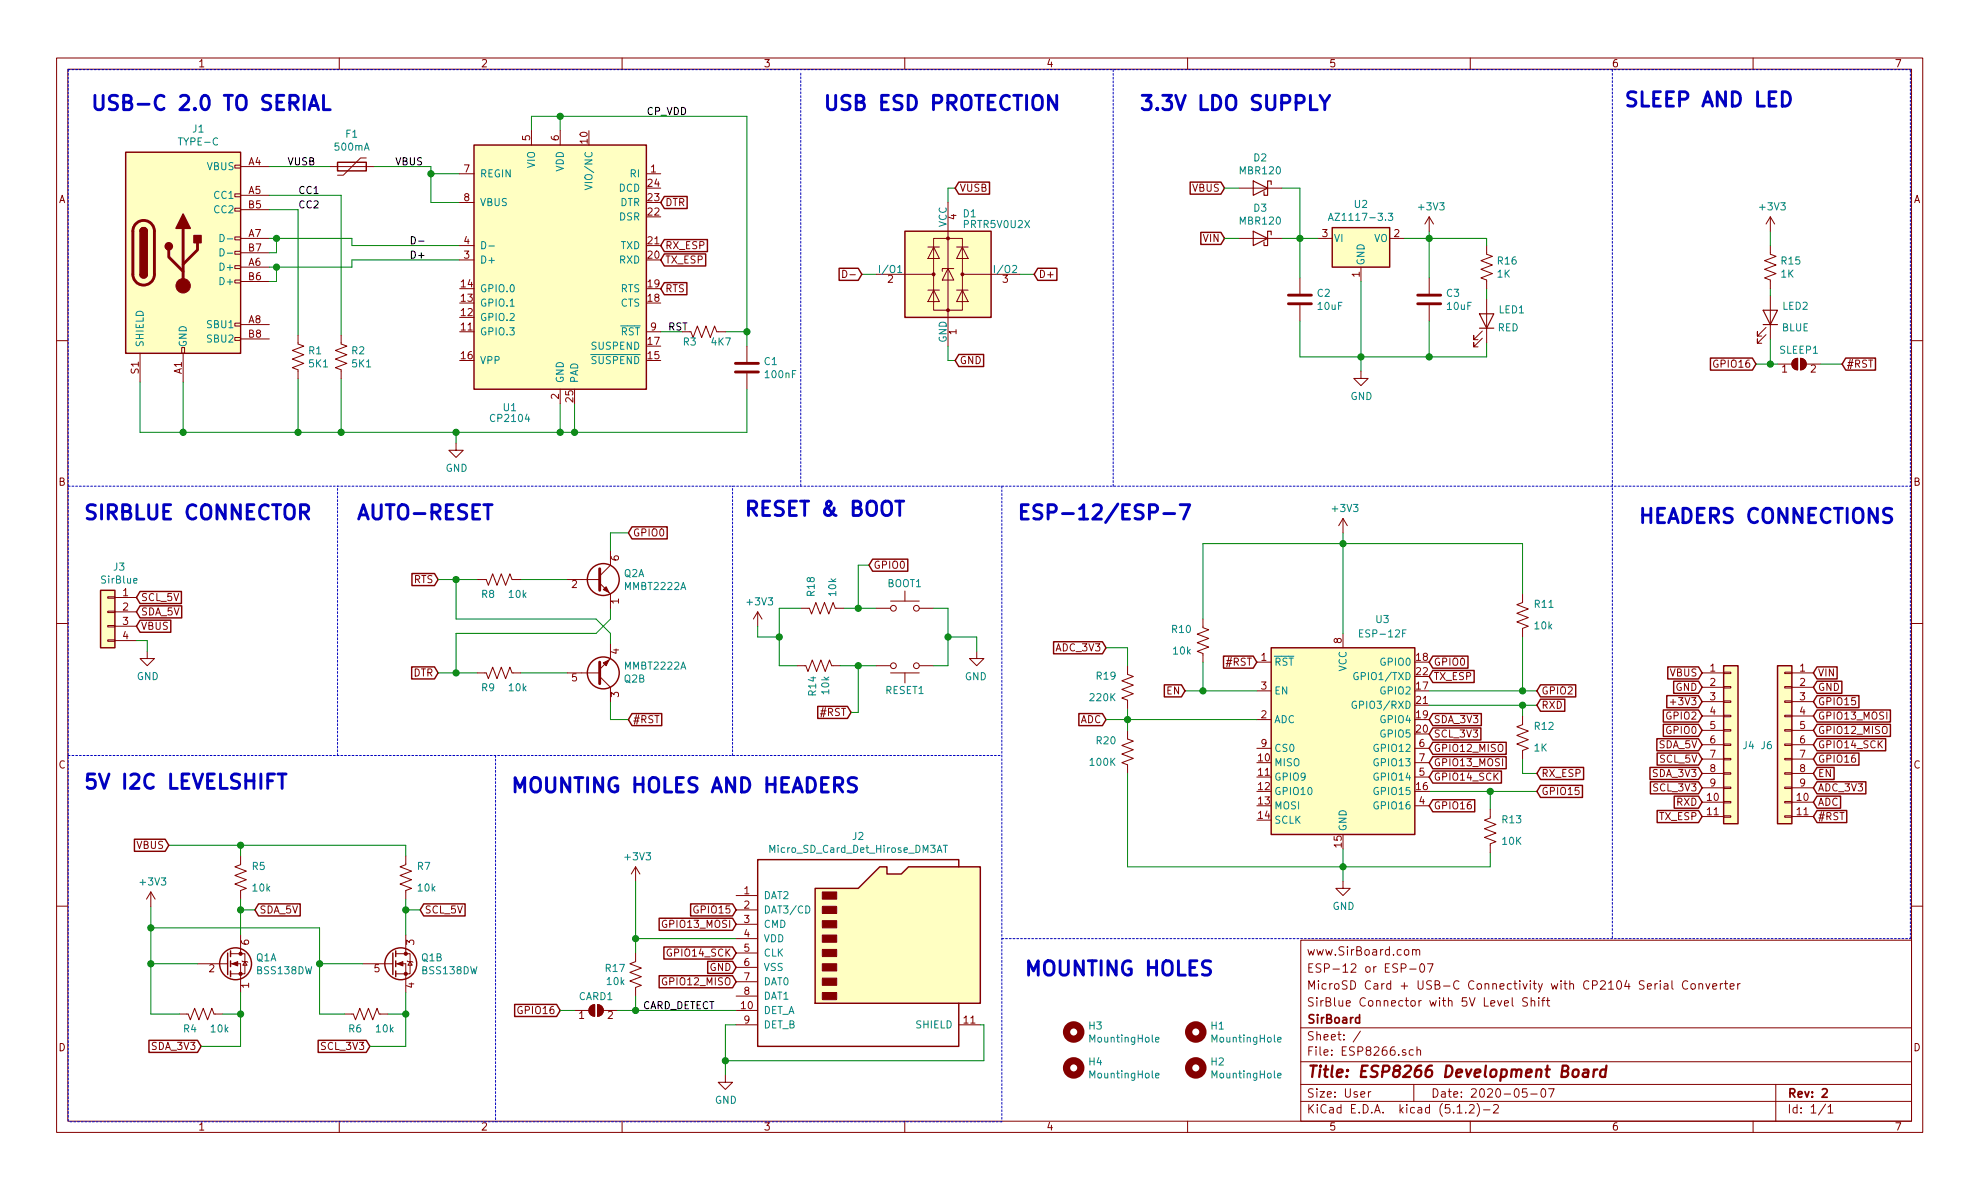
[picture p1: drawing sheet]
EESchema Schematic File Version 4
LIBS:ESP8266-cache
EELAYER 29 0
EELAYER END
$Descr User 13780 8268
encoding utf-8
Sheet 1 1
Title "ESP8266 Development Board"
Date "2020-05-07"
Rev "2"
Comp "SirBoard"
Comment1 "SirBlue Connector with 5V Level Shift"
Comment2 "MicroSD Card + USB-C Connectivity with CP2104 Serial Converter"
Comment3 "ESP-12 or ESP-07"
Comment4 "www.SirBoard.com"
$EndDescr
$Comp
L Connector:USB_C_Receptacle_USB2.0 J1
U 1 1
P 1275 1750
F 0 "J1" H 1381 2615 50  0000 C CNN
F 1 "TYPE-C" H 1381 2525 50  0000 C CNN
F 2 "SirBoardLibrary:USB_C" H 1425 1750 50  0001 C CNN
F 3 "https://www.usb.org/sites/default/files/documents/usb_type-c.zip" H 1425 1750 50  0001 C CNN
F 4 "C165948" H 1275 1750 50  0001 C CNN "Part"
	1    1275 1750
	1    0    0    -1  
$EndComp
Text Notes 7925 775  0    100  ~ 20
3.3V LDO SUPPLY
Wire Wire Line
	9475 2575 9475 2475
$Comp
L power:GND #PWR0103
U 1 1
P 9475 2575
F 0 "#PWR0103" H 9475 2325 50  0001 C CNN
F 1 "GND" H 9479 2403 50  0000 C CNN
F 2 "" H 9475 2575 50  0001 C CNN
F 3 "" H 9475 2575 50  0001 C CNN
	1    9475 2575
	1    0    0    -1  
$EndComp
Wire Wire Line
	9950 1600 9950 1650
$Comp
L power:+3V3 #PWR0101
U 1 1
P 9950 1600
F 0 "#PWR0101" H 9950 1450 50  0001 C CNN
F 1 "+3V3" H 9964 1773 50  0000 C CNN
F 2 "" H 9950 1600 50  0001 C CNN
F 3 "" H 9950 1600 50  0001 C CNN
	1    9950 1600
	1    0    0    -1  
$EndComp
Wire Wire Line
	9050 1300 9050 1650
Connection ~ 9050 1650
Wire Wire Line
	9950 1650 9775 1650
$Comp
L Regulator_Linear:AZ1117-3.3 U2
U 1 1
P 9475 1650
F 0 "U2" H 9475 1890 50  0000 C CNN
F 1 "AZ1117-3.3" H 9475 1800 50  0000 C CNN
F 2 "Package_TO_SOT_SMD:SOT-223-3_TabPin2" H 9475 1900 50  0001 C CIN
F 3 "https://www.diodes.com/assets/Datasheets/AZ1117.pdf" H 9475 1650 50  0001 C CNN
F 4 "C108494" H 9475 1650 50  0001 C CNN "Part"
	1    9475 1650
	1    0    0    -1  
$EndComp
Wire Wire Line
	9950 2475 9475 2475
Wire Wire Line
	9475 2475 9475 1950
Wire Wire Line
	9050 2475 9475 2475
Text GLabel 8525 1300 0    50   Input ~ 0
VBUS
Text Notes 5725 775  0    100  ~ 20
USB ESD PROTECTION
Text Notes 625  775  0    100  ~ 20
USB-C 2.0 TO SERIAL
Wire Wire Line
	3175 3075 3175 3000
$Comp
L power:GND #PWR0104
U 1 1
P 3175 3075
F 0 "#PWR0104" H 3175 2825 50  0001 C CNN
F 1 "GND" H 3179 2903 50  0000 C CNN
F 2 "" H 3175 3075 50  0001 C CNN
F 3 "" H 3175 3075 50  0001 C CNN
	1    3175 3075
	1    0    0    -1  
$EndComp
Text Label 4650 2300 0    50   ~ 0
RST
Text Label 4500 800  0    50   ~ 0
CP_VDD
Text Label 2075 1450 0    50   ~ 0
CC2
Text Label 2075 1350 0    50   ~ 0
CC1
Text Label 2850 1800 0    50   ~ 0
D+
Text Label 2850 1700 0    50   ~ 0
D-
Wire Wire Line
	4750 2300 4600 2300
Wire Wire Line
	5200 2300 5200 800 
Wire Wire Line
	5050 2300 5200 2300
$Comp
L Device:R_US R3
U 1 1
P 4900 2300
F 0 "R3" V 4968 2346 50  0000 L CNN
F 1 "4K7" V 4968 2255 50  0000 R CNN
F 2 "Resistor_SMD:R_0603_1608Metric" V 4940 2290 50  0001 C CNN
F 3 "~" H 4900 2300 50  0001 C CNN
F 4 "C99782" V 4900 2300 50  0001 C CNN "Part"
	1    4900 2300
	0    -1   1    0   
$EndComp
Connection ~ 2075 3000
Wire Wire Line
	2075 2625 2075 3000
Wire Wire Line
	3175 3000 2375 3000
Wire Wire Line
	2375 3000 2075 3000
Connection ~ 2375 3000
Wire Wire Line
	2375 2625 2375 3000
Wire Wire Line
	2375 1350 2375 2325
Wire Wire Line
	1875 1350 2375 1350
Wire Wire Line
	2075 1450 1875 1450
Wire Wire Line
	2075 2325 2075 1450
$Comp
L Device:R_US R2
U 1 1
P 2375 2475
F 0 "R2" H 2443 2521 50  0000 L CNN
F 1 "5K1" H 2443 2430 50  0000 L CNN
F 2 "Resistor_SMD:R_0603_1608Metric" V 2415 2465 50  0001 C CNN
F 3 "~" H 2375 2475 50  0001 C CNN
F 4 "C332117" H 2375 2475 50  0001 C CNN "Part"
	1    2375 2475
	1    0    0    -1  
$EndComp
$Comp
L Device:R_US R1
U 1 1
P 2075 2475
F 0 "R1" H 2143 2521 50  0000 L CNN
F 1 "5K1" H 2143 2430 50  0000 L CNN
F 2 "Resistor_SMD:R_0603_1608Metric" V 2115 2465 50  0001 C CNN
F 3 "~" H 2075 2475 50  0001 C CNN
F 4 "C332117" H 2075 2475 50  0001 C CNN "Part"
	1    2075 2475
	1    0    0    -1  
$EndComp
Wire Wire Line
	2075 3000 1275 3000
Wire Wire Line
	1275 3000 975  3000
Connection ~ 1275 3000
Wire Wire Line
	1275 2650 1275 3000
Wire Wire Line
	975  3000 975  2650
Connection ~ 3175 3000
Wire Wire Line
	3900 3000 3175 3000
Wire Wire Line
	4000 2800 4000 3000
Wire Wire Line
	3900 2800 3900 3000
Wire Wire Line
	1925 1850 2450 1850
Wire Wire Line
	1925 1950 1875 1950
Wire Wire Line
	1925 1850 1925 1950
Wire Wire Line
	1925 1650 2450 1650
Wire Wire Line
	1925 1750 1875 1750
Wire Wire Line
	1925 1650 1925 1750
Wire Wire Line
	2450 1700 3200 1700
Wire Wire Line
	2450 1650 2450 1700
Connection ~ 1925 1650
Wire Wire Line
	1875 1650 1925 1650
Wire Wire Line
	2450 1800 3200 1800
Wire Wire Line
	2450 1850 2450 1800
Connection ~ 1925 1850
Wire Wire Line
	1875 1850 1925 1850
Wire Wire Line
	3900 900  3900 800 
Wire Wire Line
	3700 800  3700 900 
Wire Wire Line
	3000 1200 3000 1400
Connection ~ 3900 3000
Wire Wire Line
	4000 3000 3900 3000
Wire Wire Line
	5200 2700 5200 3000
Connection ~ 4000 3000
Wire Wire Line
	5200 3000 4000 3000
Connection ~ 3900 800 
Wire Wire Line
	3700 800  3900 800 
Connection ~ 5200 2300
Wire Wire Line
	5200 2400 5200 2300
$Comp
L Device:C C1
U 1 1
P 5200 2550
F 0 "C1" H 5315 2596 50  0000 L CNN
F 1 "100nF" H 5315 2505 50  0000 L CNN
F 2 "Capacitor_SMD:C_0603_1608Metric" H 5238 2400 50  0001 C CNN
F 3 "~" H 5200 2550 50  0001 C CNN
	1    5200 2550
	1    0    0    -1  
$EndComp
Text GLabel 4600 1700 2    50   Input ~ 0
RX_ESP
Text GLabel 4600 1800 2    50   Input ~ 0
TX_ESP
Text GLabel 4600 2000 2    50   Input ~ 0
RTS
Text GLabel 4600 1400 2    50   Input ~ 0
DTR
Text Label 2750 1150 0    50   ~ 0
VBUS
Wire Wire Line
	3000 1200 3200 1200
Wire Wire Line
	3000 1400 3200 1400
Connection ~ 3000 1200
Wire Wire Line
	3000 1150 3000 1200
Wire Wire Line
	2600 1150 3000 1150
Wire Wire Line
	2300 1150 1875 1150
$Comp
L Device:Polyfuse F1
U 1 1
P 2450 1150
F 0 "F1" V 2673 1150 50  0000 C CNN
F 1 "500mA" V 2583 1150 50  0000 C CNN
F 2 "Fuse:Fuse_0805_2012Metric" H 2500 950 50  0001 L CNN
F 3 "~" H 2450 1150 50  0001 C CNN
F 4 "C89657" V 2450 1150 50  0001 C CNN "Part"
	1    2450 1150
	0    -1   -1   0   
$EndComp
$Comp
L Interface_USB:CP2104 U1
U 1 1
P 3900 1800
F 0 "U1" H 3550 775 50  0000 C CNN
F 1 "CP2104" H 3550 700 50  0000 C CNN
F 2 "Package_DFN_QFN:QFN-24-1EP_4x4mm_P0.5mm_EP2.6x2.6mm" H 4050 850 50  0001 L CNN
F 3 "https://www.silabs.com/documents/public/data-sheets/cp2104.pdf" H 3350 3050 50  0001 C CNN
F 4 "C47742" H 3900 1800 50  0001 C CNN "Part"
	1    3900 1800
	1    0    0    -1  
$EndComp
Wire Wire Line
	6600 1300 6600 1400
Wire Wire Line
	6650 1300 6600 1300
Text GLabel 6650 1300 2    50   Input ~ 0
VUSB
Wire Wire Line
	6600 2500 6600 2400
Wire Wire Line
	6650 2500 6600 2500
Text GLabel 6650 2500 2    50   Input ~ 0
GND
Wire Wire Line
	6000 1900 6100 1900
Wire Wire Line
	7200 1900 7100 1900
Text GLabel 6000 1900 0    50   Input ~ 0
D-
Text GLabel 7200 1900 2    50   Input ~ 0
D+
$Comp
L Power_Protection:PRTR5V0U2X D1
U 1 1
P 6600 1900
F 0 "D1" H 6700 2325 50  0000 L CNN
F 1 "PRTR5V0U2X" H 6700 2250 50  0000 L CNN
F 2 "SirBoardLibrary:SOT-143" H 6660 1900 50  0001 C CNN
F 3 "https://assets.nexperia.com/documents/data-sheet/PRTR5V0U2X.pdf" H 6660 1900 50  0001 C CNN
F 4 "C12333" H 6600 1900 50  0001 C CNN "Part"
	1    6600 1900
	1    0    0    -1  
$EndComp
Wire Notes Line
	5575 500  5575 3375
Wire Notes Line
	7750 3375 7750 475 
$Comp
L Connector_Generic:Conn_01x04 J3
U 1 1
P 750 4250
F 0 "J3" H 669 4565 50  0000 C CNN
F 1 "SirBlue" H 669 4475 50  0000 C CNN
F 2 "SirBoardLibrary:SirBlue_Connector" H 750 4250 50  0001 C CNN
F 3 "~" H 750 4250 50  0001 C CNN
F 4 "C160404" H 750 4250 50  0001 C CNN "Part"
	1    750  4250
	-1   0    0    -1  
$EndComp
Text GLabel 950  4150 2    50   Input ~ 0
SCL_5V
Text GLabel 950  4250 2    50   Input ~ 0
SDA_5V
Text GLabel 950  4350 2    50   Input ~ 0
VBUS
$Comp
L power:GND #PWR0108
U 1 1
P 1025 4525
F 0 "#PWR0108" H 1025 4275 50  0001 C CNN
F 1 "GND" H 1029 4353 50  0000 C CNN
F 2 "" H 1025 4525 50  0001 C CNN
F 3 "" H 1025 4525 50  0001 C CNN
	1    1025 4525
	1    0    0    -1  
$EndComp
Wire Wire Line
	1025 4525 1025 4450
Wire Wire Line
	1025 4450 950  4450
$Comp
L Device:Q_DUAL_NMOS_S1G1D2S2G2D1 Q1
U 1 1
P 1575 6700
F 0 "Q1" H 1780 6745 50  0000 L CNN
F 1 "BSS138DW" H 1780 6655 50  0000 L CNN
F 2 "Package_TO_SOT_SMD:SOT-363_SC-70-6" H 1775 6700 50  0001 C CNN
F 3 "~" H 1775 6700 50  0001 C CNN
F 4 "C193381" H 1575 6700 50  0001 C CNN "Part"
	1    1575 6700
	1    0    0    -1  
$EndComp
$Comp
L Device:Q_DUAL_NMOS_S1G1D2S2G2D1 Q1
U 2 1
P 2725 6700
F 0 "Q1" H 2930 6745 50  0000 L CNN
F 1 "BSS138DW" H 2930 6655 50  0000 L CNN
F 2 "Package_TO_SOT_SMD:SOT-363_SC-70-6" H 2925 6700 50  0001 C CNN
F 3 "~" H 2925 6700 50  0001 C CNN
F 4 "C193381" H 2725 6700 50  0001 C CNN "Part"
	2    2725 6700
	1    0    0    -1  
$EndComp
$Comp
L Device:R_US R4
U 1 1
P 1400 7050
F 0 "R4" V 1500 7075 50  0000 L CNN
F 1 "10k" V 1500 6850 50  0000 L CNN
F 2 "Resistor_SMD:R_0603_1608Metric" V 1440 7040 50  0001 C CNN
F 3 "~" H 1400 7050 50  0001 C CNN
F 4 "C99198" V 1400 7050 50  0001 C CNN "Part"
	1    1400 7050
	0    -1   1    0   
$EndComp
$Comp
L Device:R_US R5
U 1 1
P 1675 6100
F 0 "R5" H 1750 6025 50  0000 L CNN
F 1 "10k" H 1750 6175 50  0000 L CNN
F 2 "Resistor_SMD:R_0603_1608Metric" V 1715 6090 50  0001 C CNN
F 3 "~" H 1675 6100 50  0001 C CNN
F 4 "C99198" H 1675 6100 50  0001 C CNN "Part"
	1    1675 6100
	1    0    0    1   
$EndComp
$Comp
L Device:R_US R6
U 1 1
P 2550 7050
F 0 "R6" V 2650 7075 50  0000 L CNN
F 1 "10k" V 2650 6850 50  0000 L CNN
F 2 "Resistor_SMD:R_0603_1608Metric" V 2590 7040 50  0001 C CNN
F 3 "~" H 2550 7050 50  0001 C CNN
F 4 "C99198" V 2550 7050 50  0001 C CNN "Part"
	1    2550 7050
	0    -1   1    0   
$EndComp
$Comp
L Device:R_US R7
U 1 1
P 2825 6100
F 0 "R7" H 2900 6025 50  0000 L CNN
F 1 "10k" H 2900 6175 50  0000 L CNN
F 2 "Resistor_SMD:R_0603_1608Metric" V 2865 6090 50  0001 C CNN
F 3 "~" H 2825 6100 50  0001 C CNN
F 4 "C99198" H 2825 6100 50  0001 C CNN "Part"
	1    2825 6100
	1    0    0    1   
$EndComp
Wire Wire Line
	1250 7050 1050 7050
Wire Wire Line
	1050 7050 1050 6700
Wire Wire Line
	1050 6700 1375 6700
Wire Wire Line
	1675 6900 1675 7050
Wire Wire Line
	1550 7050 1675 7050
Wire Wire Line
	2400 7050 2225 7050
Wire Wire Line
	2225 7050 2225 6700
Wire Wire Line
	2225 6700 2525 6700
Wire Wire Line
	2700 7050 2825 7050
Wire Wire Line
	2825 7050 2825 6900
Connection ~ 2825 7050
Wire Wire Line
	2825 7275 2825 7050
Connection ~ 2225 6700
Wire Wire Line
	2225 6700 2225 6450
Wire Wire Line
	2225 6450 1050 6450
Connection ~ 1050 6700
Wire Wire Line
	1050 6450 1050 6700
Connection ~ 1050 6450
Wire Wire Line
	1050 6300 1050 6450
Wire Wire Line
	1675 6500 1675 6325
Wire Wire Line
	2825 6500 2825 6325
Text GLabel 2925 6325 2    50   Input ~ 0
SCL_5V
Text GLabel 1775 6325 2    50   Input ~ 0
SDA_5V
$Comp
L power:+3V3 #PWR0109
U 1 1
P 1050 6300
F 0 "#PWR0109" H 1050 6150 50  0001 C CNN
F 1 "+3V3" H 1064 6473 50  0000 C CNN
F 2 "" H 1050 6300 50  0001 C CNN
F 3 "" H 1050 6300 50  0001 C CNN
	1    1050 6300
	1    0    0    -1  
$EndComp
Wire Wire Line
	1775 6325 1675 6325
Connection ~ 1675 6325
Wire Wire Line
	1675 6325 1675 6250
Wire Wire Line
	2925 6325 2825 6325
Connection ~ 2825 6325
Wire Wire Line
	2825 6325 2825 6250
Wire Wire Line
	1175 5875 1675 5875
Wire Wire Line
	2825 5875 2825 5950
Wire Wire Line
	1675 5950 1675 5875
Connection ~ 1675 5875
Wire Wire Line
	1675 5875 2825 5875
Text GLabel 2575 7275 0    50   Input ~ 0
SCL_3V3
Text GLabel 1400 7275 0    50   Input ~ 0
SDA_3V3
Wire Wire Line
	1400 7275 1675 7275
Connection ~ 1675 7050
Wire Wire Line
	1675 7275 1675 7050
Wire Wire Line
	2575 7275 2825 7275
Wire Notes Line
	3450 5250 3450 7800
Text Notes 2475 3625 0    100  ~ 20
AUTO-RESET
Text Notes 575  3625 0    100  ~ 20
SIRBLUE CONNECTOR
Wire Notes Line
	475  475  475  7800
Wire Notes Line
	2350 5250 2350 3375
Text Notes 575  5500 0    100  ~ 20
5V I2C LEVELSHIFT
Text GLabel 3050 4675 0    50   Input ~ 0
DTR
Text GLabel 3050 4025 0    50   Input ~ 0
RTS
Wire Wire Line
	3050 4025 3175 4025
Wire Wire Line
	3175 4025 3325 4025
Connection ~ 3175 4025
Wire Wire Line
	3175 4300 3175 4025
Wire Wire Line
	3175 4675 3050 4675
Wire Wire Line
	3175 4675 3325 4675
Connection ~ 3175 4675
Wire Wire Line
	3175 4400 3175 4675
Text Notes 5175 3600 0    100  ~ 20
RESET & BOOT 
Wire Notes Line
	5100 5250 5100 3375
Wire Notes Line
	6975 3375 6975 7800
Wire Notes Line
	475  5250 6975 5250
$Comp
L power:+3V3 #PWR0107
U 1 1
P 5275 4350
F 0 "#PWR0107" H 5275 4200 50  0001 C CNN
F 1 "+3V3" H 5289 4523 50  0000 C CNN
F 2 "" H 5275 4350 50  0001 C CNN
F 3 "" H 5275 4350 50  0001 C CNN
	1    5275 4350
	1    0    0    -1  
$EndComp
Wire Wire Line
	4250 3700 4250 3825
Wire Wire Line
	4375 3700 4250 3700
Wire Wire Line
	4250 5000 4250 4875
Wire Wire Line
	4375 5000 4250 5000
Text GLabel 4375 5000 2    50   Input ~ 0
#RST
Text GLabel 4375 3700 2    50   Input ~ 0
GPIO0
Wire Wire Line
	3175 4300 4150 4300
Wire Wire Line
	4250 4400 4250 4475
Wire Wire Line
	4150 4300 4250 4400
Wire Wire Line
	4150 4400 3175 4400
Wire Wire Line
	4250 4300 4150 4400
Wire Wire Line
	4250 4225 4250 4300
Wire Wire Line
	3625 4675 3950 4675
Wire Wire Line
	3950 4025 3625 4025
$Comp
L Device:R_US R9
U 1 1
P 3475 4675
F 0 "R9" V 3575 4700 50  0000 L CNN
F 1 "10k" V 3575 4475 50  0000 L CNN
F 2 "Resistor_SMD:R_0603_1608Metric" V 3515 4665 50  0001 C CNN
F 3 "~" H 3475 4675 50  0001 C CNN
F 4 "C99198" V 3475 4675 50  0001 C CNN "Part"
	1    3475 4675
	0    -1   1    0   
$EndComp
$Comp
L Device:R_US R8
U 1 1
P 3475 4025
F 0 "R8" V 3575 4050 50  0000 L CNN
F 1 "10k" V 3575 3825 50  0000 L CNN
F 2 "Resistor_SMD:R_0603_1608Metric" V 3515 4015 50  0001 C CNN
F 3 "~" H 3475 4025 50  0001 C CNN
F 4 "C99198" V 3475 4025 50  0001 C CNN "Part"
	1    3475 4025
	0    -1   1    0   
$EndComp
$Comp
L Device:Q_DUAL_NPN_NPN_E1B1C2E2B2C1 Q2
U 2 1
P 4150 4675
F 0 "Q2" H 4341 4720 50  0000 L CNN
F 1 "MMBT2222A" H 4341 4630 50  0000 L CNN
F 2 "Package_TO_SOT_SMD:SOT-363_SC-70-6" H 4350 4775 50  0001 C CNN
F 3 "~" H 4150 4675 50  0001 C CNN
	2    4150 4675
	1    0    0    1   
$EndComp
$Comp
L Device:Q_DUAL_NPN_NPN_E1B1C2E2B2C1 Q2
U 1 1
P 4150 4025
F 0 "Q2" H 4341 4070 50  0000 L CNN
F 1 "MMBT2222A" H 4341 3980 50  0000 L CNN
F 2 "Package_TO_SOT_SMD:SOT-363_SC-70-6" H 4350 4125 50  0001 C CNN
F 3 "~" H 4150 4025 50  0001 C CNN
F 4 "C60871" H 4150 4025 50  0001 C CNN "Part"
	1    4150 4025
	1    0    0    -1  
$EndComp
$Comp
L power:GND #PWR0102
U 1 1
P 6800 4525
F 0 "#PWR0102" H 6800 4275 50  0001 C CNN
F 1 "GND" H 6805 4352 50  0000 C CNN
F 2 "" H 6800 4525 50  0001 C CNN
F 3 "" H 6800 4525 50  0001 C CNN
	1    6800 4525
	-1   0    0    -1  
$EndComp
$Comp
L Switch:SW_Push RESET1
U 1 1
P 6300 4625
F 0 "RESET1" H 6300 4800 50  0000 C CNN
F 1 "SW_Push" H 6300 4819 50  0001 C CNN
F 2 "Button_Switch_SMD:SW_SPST_B3U-1000P" H 6300 4825 50  0001 C CNN
F 3 "~" H 6300 4825 50  0001 C CNN
	1    6300 4625
	1    0    0    1   
$EndComp
$Comp
L Device:R_US R14
U 1 1
P 5700 4625
F 0 "R14" H 5768 4671 50  0000 L CNN
F 1 "10k" H 5768 4580 50  0000 L CNN
F 2 "Resistor_SMD:R_0603_1608Metric" V 5740 4615 50  0001 C CNN
F 3 "~" H 5700 4625 50  0001 C CNN
F 4 "C99198" H 5700 4625 50  0001 C CNN "Part"
	1    5700 4625
	0    -1   1    0   
$EndComp
Wire Notes Line
	6975 7800 475  7800
Wire Wire Line
	10600 5375 10600 5275
Wire Wire Line
	10700 5375 10600 5375
Text GLabel 10700 5375 2    50   Input ~ 0
RX_ESP
Wire Wire Line
	10600 4900 10700 4900
Wire Wire Line
	10600 4975 10600 4900
Connection ~ 10600 4900
Wire Wire Line
	9950 4900 10600 4900
$Comp
L Device:R_US R12
U 1 1
P 10600 5125
F 0 "R12" H 10675 5050 50  0000 L CNN
F 1 "1K" H 10675 5200 50  0000 L CNN
F 2 "Resistor_SMD:R_0603_1608Metric" V 10640 5115 50  0001 C CNN
F 3 "~" H 10600 5125 50  0001 C CNN
F 4 "C25585" H 10600 5125 50  0001 C CNN "Part"
	1    10600 5125
	1    0    0    1   
$EndComp
Wire Wire Line
	9350 6025 9350 5900
Wire Wire Line
	10375 6025 9350 6025
Wire Wire Line
	10375 5925 10375 6025
Wire Wire Line
	10375 5500 9950 5500
Wire Wire Line
	10375 5625 10375 5500
$Comp
L Device:R_US R13
U 1 1
P 10375 5775
F 0 "R13" H 10450 5700 50  0000 L CNN
F 1 "10K" H 10450 5850 50  0000 L CNN
F 2 "Resistor_SMD:R_0603_1608Metric" V 10415 5765 50  0001 C CNN
F 3 "~" H 10375 5775 50  0001 C CNN
F 4 "C99198" H 10375 5775 50  0001 C CNN "Part"
	1    10375 5775
	1    0    0    1   
$EndComp
Connection ~ 10375 5500
Wire Wire Line
	10700 5500 10375 5500
Wire Wire Line
	10700 4800 10600 4800
Wire Wire Line
	10600 4800 9950 4800
Connection ~ 10600 4800
Wire Wire Line
	10600 4425 10600 4800
Wire Wire Line
	8375 3775 9350 3775
Wire Wire Line
	8375 4300 8375 3775
Wire Wire Line
	8375 4800 8750 4800
Wire Wire Line
	8375 4600 8375 4800
Connection ~ 8375 4800
Wire Wire Line
	8250 4800 8375 4800
$Comp
L Device:R_US R10
U 1 1
P 8375 4450
F 0 "R10" H 8450 4375 50  0000 L CNN
F 1 "10k" H 8450 4525 50  0000 L CNN
F 2 "Resistor_SMD:R_0603_1608Metric" V 8415 4440 50  0001 C CNN
F 3 "~" H 8375 4450 50  0001 C CNN
F 4 "C99198" H 8375 4450 50  0001 C CNN "Part"
	1    8375 4450
	-1   0    0    1   
$EndComp
$Comp
L Device:R_US R11
U 1 1
P 10600 4275
F 0 "R11" H 10675 4200 50  0000 L CNN
F 1 "10k" H 10675 4350 50  0000 L CNN
F 2 "Resistor_SMD:R_0603_1608Metric" V 10640 4265 50  0001 C CNN
F 3 "~" H 10600 4275 50  0001 C CNN
F 4 "C99198" H 10600 4275 50  0001 C CNN "Part"
	1    10600 4275
	1    0    0    1   
$EndComp
Wire Wire Line
	9350 3700 9350 3775
$Comp
L power:+3V3 #PWR0106
U 1 1
P 9350 3700
F 0 "#PWR0106" H 9350 3550 50  0001 C CNN
F 1 "+3V3" H 9364 3873 50  0000 C CNN
F 2 "" H 9350 3700 50  0001 C CNN
F 3 "" H 9350 3700 50  0001 C CNN
	1    9350 3700
	1    0    0    -1  
$EndComp
Connection ~ 9350 6025
Wire Wire Line
	9350 6125 9350 6025
$Comp
L power:GND #PWR0105
U 1 1
P 9350 6125
F 0 "#PWR0105" H 9350 5875 50  0001 C CNN
F 1 "GND" H 9354 5953 50  0000 C CNN
F 2 "" H 9350 6125 50  0001 C CNN
F 3 "" H 9350 6125 50  0001 C CNN
	1    9350 6125
	1    0    0    -1  
$EndComp
Text GLabel 6050 3925 2    50   Input ~ 0
GPIO0
Text GLabel 9950 4700 2    50   Input ~ 0
TX_ESP
Text GLabel 10700 4800 2    50   Input ~ 0
GPIO2
Text GLabel 10700 4900 2    50   Input ~ 0
RXD
Text GLabel 9950 5000 2    50   Input ~ 0
SDA_3V3
Text GLabel 9950 5100 2    50   Input ~ 0
SCL_3V3
Text GLabel 9950 5200 2    50   Input ~ 0
GPIO12_MISO
Text GLabel 9950 5300 2    50   Input ~ 0
GPIO13_MOSI
Text GLabel 9950 5400 2    50   Input ~ 0
GPIO14_SCK
Text GLabel 10700 5500 2    50   Input ~ 0
GPIO15
Text GLabel 9950 5600 2    50   Input ~ 0
GPIO16
Text GLabel 7700 5000 0    50   Input ~ 0
ADC
Text GLabel 8250 4800 0    50   Input ~ 0
EN
Text GLabel 8750 4600 0    50   Input ~ 0
#RST
$Comp
L RF_Module:ESP-12F U3
U 1 1
P 9350 5200
F 0 "U3" H 9625 6100 50  0000 C CNN
F 1 "ESP-12F" H 9625 6000 50  0000 C CNN
F 2 "SirBoardLibrary:ESP-12E" H 9350 5200 50  0001 C CNN
F 3 "http://wiki.ai-thinker.com/_media/esp8266/esp8266_series_modules_user_manual_v1.1.pdf" H 9000 5300 50  0001 C CNN
	1    9350 5200
	1    0    0    -1  
$EndComp
$Comp
L Device:LED LED2
U 1 1
P 12325 2200
F 0 "LED2" V 12400 2375 50  0000 C CNN
F 1 "BLUE" V 12250 2375 50  0000 C CNN
F 2 "LED_SMD:LED_0603_1608Metric" H 12325 2200 50  0001 C CNN
F 3 "~" H 12325 2200 50  0001 C CNN
F 4 "C193191" V 12325 2200 50  0001 C CNN "Part"
	1    12325 2200
	0    1    -1   0   
$EndComp
$Comp
L Device:C C2
U 1 1
P 9050 2075
F 0 "C2" H 9165 2121 50  0000 L CNN
F 1 "10uF" H 9165 2030 50  0000 L CNN
F 2 "Capacitor_SMD:C_0805_2012Metric" H 9088 1925 50  0001 C CNN
F 3 "~" H 9050 2075 50  0001 C CNN
F 4 "C95841" H 9050 2075 50  0001 C CNN "Part"
	1    9050 2075
	1    0    0    -1  
$EndComp
$Comp
L Device:C C3
U 1 1
P 9950 2075
F 0 "C3" H 10065 2121 50  0000 L CNN
F 1 "10uF" H 10065 2030 50  0000 L CNN
F 2 "Capacitor_SMD:C_0805_2012Metric" H 9988 1925 50  0001 C CNN
F 3 "~" H 9950 2075 50  0001 C CNN
F 4 "C95841" H 9950 2075 50  0001 C CNN "Part"
	1    9950 2075
	1    0    0    -1  
$EndComp
Wire Wire Line
	9950 1925 9950 1650
Connection ~ 9950 1650
Wire Wire Line
	9950 2225 9950 2475
Wire Wire Line
	9050 2225 9050 2475
Wire Wire Line
	9050 1925 9050 1650
$Comp
L Mechanical:MountingHole H2
U 1 1
P 8325 7425
F 0 "H2" H 8425 7470 50  0000 L CNN
F 1 "MountingHole" H 8425 7380 50  0000 L CNN
F 2 "SirBoardLibrary:MountingHole_M2.5_SirBoard" H 8325 7425 50  0001 C CNN
F 3 "~" H 8325 7425 50  0001 C CNN
	1    8325 7425
	1    0    0    -1  
$EndComp
$Comp
L Mechanical:MountingHole H3
U 1 1
P 7475 7175
F 0 "H3" H 7575 7220 50  0000 L CNN
F 1 "MountingHole" H 7575 7130 50  0000 L CNN
F 2 "SirBoardLibrary:MountingHole_M2.5_SirBoard" H 7475 7175 50  0001 C CNN
F 3 "~" H 7475 7175 50  0001 C CNN
	1    7475 7175
	1    0    0    -1  
$EndComp
$Comp
L Mechanical:MountingHole H4
U 1 1
P 7475 7425
F 0 "H4" H 7575 7470 50  0000 L CNN
F 1 "MountingHole" H 7575 7380 50  0000 L CNN
F 2 "SirBoardLibrary:MountingHole_M2.5_SirBoard" H 7475 7425 50  0001 C CNN
F 3 "~" H 7475 7425 50  0001 C CNN
	1    7475 7425
	1    0    0    -1  
$EndComp
Wire Wire Line
	10350 2000 10350 2075
$Comp
L Device:R_US R16
U 1 1
P 10350 1850
F 0 "R16" H 10418 1896 50  0000 L CNN
F 1 "1K" H 10418 1805 50  0000 L CNN
F 2 "Resistor_SMD:R_0603_1608Metric" V 10390 1840 50  0001 C CNN
F 3 "~" H 10350 1850 50  0001 C CNN
F 4 "C25585" H 10350 1850 50  0001 C CNN "Part"
	1    10350 1850
	1    0    0    -1  
$EndComp
Wire Wire Line
	10350 2375 10350 2475
Wire Wire Line
	10350 2475 9950 2475
Connection ~ 9950 2475
Wire Wire Line
	9950 1650 10350 1650
Wire Wire Line
	10350 1650 10350 1700
$Comp
L Device:LED LED1
U 1 1
P 10350 2225
F 0 "LED1" V 10425 2400 50  0000 C CNN
F 1 "RED" V 10300 2375 50  0000 C CNN
F 2 "LED_SMD:LED_0603_1608Metric" H 10350 2225 50  0001 C CNN
F 3 "~" H 10350 2225 50  0001 C CNN
F 4 "C118330" V 10350 2225 50  0001 C CNN "Part"
	1    10350 2225
	0    1    -1   0   
$EndComp
Wire Wire Line
	12325 2000 12325 2050
$Comp
L Device:R_US R15
U 1 1
P 12325 1850
F 0 "R15" H 12393 1896 50  0000 L CNN
F 1 "1K" H 12393 1805 50  0000 L CNN
F 2 "Resistor_SMD:R_0603_1608Metric" V 12365 1840 50  0001 C CNN
F 3 "~" H 12325 1850 50  0001 C CNN
F 4 "C25585" H 12325 1850 50  0001 C CNN "Part"
	1    12325 1850
	1    0    0    -1  
$EndComp
Connection ~ 9350 3775
Wire Wire Line
	12325 1700 12325 1600
Wire Wire Line
	10600 3775 10600 4125
Text Notes 7075 3625 0    100  ~ 20
ESP-12/ESP-7
Text Notes 3550 5525 0    100  ~ 20
MOUNTING HOLES AND HEADERS
Wire Wire Line
	9350 3775 9350 4400
Text GLabel 12625 5675 2    50   Input ~ 0
#RST
Text GLabel 12625 5375 2    50   Input ~ 0
EN
Text GLabel 12625 5575 2    50   Input ~ 0
ADC
Text GLabel 11850 5075 0    50   Input ~ 0
GPIO0
Text GLabel 11850 5675 0    50   Input ~ 0
TX_ESP
Text GLabel 11850 4975 0    50   Input ~ 0
GPIO2
Text GLabel 11850 5575 0    50   Input ~ 0
RXD
Text GLabel 12625 5175 2    50   Input ~ 0
GPIO14_SCK
Text GLabel 12625 4975 2    50   Input ~ 0
GPIO13_MOSI
Text GLabel 12625 5075 2    50   Input ~ 0
GPIO12_MISO
Text GLabel 11850 5475 0    50   Input ~ 0
SCL_3V3
Text GLabel 11850 5375 0    50   Input ~ 0
SDA_3V3
Text GLabel 12625 4875 2    50   Input ~ 0
GPIO15
Text GLabel 12625 5275 2    50   Input ~ 0
GPIO16
Text GLabel 11850 4675 0    50   Input ~ 0
VBUS
Text GLabel 12625 4675 2    50   Input ~ 0
VIN
Text GLabel 11850 4875 0    50   Input ~ 0
+3V3
Text GLabel 11850 5275 0    50   Input ~ 0
SCL_5V
Text GLabel 11850 5175 0    50   Input ~ 0
SDA_5V
Wire Notes Line
	11225 475  11225 6525
Text GLabel 12625 4775 2    50   Input ~ 0
GND
Text GLabel 11850 4775 0    50   Input ~ 0
GND
$Comp
L Connector_Generic:Conn_01x11 J4
U 1 1
P 12050 5175
F 0 "J4" H 12129 5172 50  0000 L CNN
F 1 "Conn_01x11" H 12129 5127 50  0001 L CNN
F 2 "Connector_PinHeader_2.54mm:PinHeader_1x11_P2.54mm_Vertical" H 12050 5175 50  0001 C CNN
F 3 "~" H 12050 5175 50  0001 C CNN
	1    12050 5175
	1    0    0    -1  
$EndComp
$Comp
L Connector_Generic:Conn_01x11 J6
U 1 1
P 12425 5175
F 0 "J6" H 12504 5172 50  0000 L CNN
F 1 "Conn_01x11" H 12504 5127 50  0001 L CNN
F 2 "Connector_PinHeader_2.54mm:PinHeader_1x11_P2.54mm_Vertical" H 12425 5175 50  0001 C CNN
F 3 "~" H 12425 5175 50  0001 C CNN
	1    12425 5175
	-1   0    0    -1  
$EndComp
$Comp
L Mechanical:MountingHole H1
U 1 1
P 8325 7175
F 0 "H1" H 8425 7220 50  0000 L CNN
F 1 "MountingHole" H 8425 7130 50  0000 L CNN
F 2 "SirBoardLibrary:MountingHole_M2.5_SirBoard" H 8325 7175 50  0001 C CNN
F 3 "~" H 8325 7175 50  0001 C CNN
	1    8325 7175
	1    0    0    -1  
$EndComp
Text GLabel 8525 1650 0    50   Input ~ 0
VIN
Wire Wire Line
	8925 1300 9050 1300
Wire Wire Line
	8525 1300 8625 1300
$Comp
L Device:D_Schottky D2
U 1 1
P 8775 1300
F 0 "D2" H 8775 1514 50  0000 C CNN
F 1 "MBR120" H 8775 1424 50  0000 C CNN
F 2 "Diode_SMD:D_SOD-123F" H 8775 1300 50  0001 C CNN
F 3 "~" H 8775 1300 50  0001 C CNN
F 4 "C223608" H 8775 1300 50  0001 C CNN "Part"
	1    8775 1300
	-1   0    0    -1  
$EndComp
$Comp
L Device:D_Schottky D3
U 1 1
P 8775 1650
F 0 "D3" H 8775 1864 50  0000 C CNN
F 1 "MBR120" H 8775 1774 50  0000 C CNN
F 2 "Diode_SMD:D_SOD-123F" H 8775 1650 50  0001 C CNN
F 3 "~" H 8775 1650 50  0001 C CNN
F 4 "C223608" H 8775 1650 50  0001 C CNN "Part"
	1    8775 1650
	-1   0    0    -1  
$EndComp
Wire Wire Line
	8525 1650 8625 1650
Wire Wire Line
	8925 1650 9050 1650
$Comp
L Connector:Micro_SD_Card_Det_Hirose_DM3AT J2
U 1 1
P 6025 6625
F 0 "J2" H 5975 7440 50  0000 C CNN
F 1 "Micro_SD_Card_Det_Hirose_DM3AT" H 5975 7350 50  0000 C CNN
F 2 "SirBoardLibrary:microSD_Hirose_DM3AT" H 8075 7325 50  0001 C CNN
F 3 "https://www.hirose.com/product/en/download_file/key_name/DM3/category/Catalog/doc_file_id/49662/?file_category_id=4&item_id=195&is_series=1" H 6025 6725 50  0001 C CNN
F 4 "C114218" H 6025 6625 50  0001 C CNN "Part"
	1    6025 6625
	1    0    0    -1  
$EndComp
Text GLabel 3900 7025 0    50   Input ~ 0
GPIO16
Wire Wire Line
	6850 7125 6825 7125
$Comp
L power:GND #PWR0110
U 1 1
P 5050 7475
F 0 "#PWR0110" H 5050 7225 50  0001 C CNN
F 1 "GND" H 5054 7303 50  0000 C CNN
F 2 "" H 5050 7475 50  0001 C CNN
F 3 "" H 5050 7475 50  0001 C CNN
	1    5050 7475
	1    0    0    -1  
$EndComp
Wire Wire Line
	5050 7475 5050 7375
Wire Wire Line
	5050 7125 5125 7125
Text GLabel 5125 6725 0    50   Input ~ 0
GND
Text GLabel 5125 6325 0    50   Input ~ 0
GPIO15
Text GLabel 5125 6625 0    50   Input ~ 0
GPIO14_SCK
Text GLabel 5125 6825 0    50   Input ~ 0
GPIO12_MISO
Text GLabel 5125 6425 0    50   Input ~ 0
GPIO13_MOSI
Wire Wire Line
	4425 6625 4425 6525
$Comp
L power:+3V3 #PWR0111
U 1 1
P 4425 6125
F 0 "#PWR0111" H 4425 5975 50  0001 C CNN
F 1 "+3V3" H 4439 6298 50  0000 C CNN
F 2 "" H 4425 6125 50  0001 C CNN
F 3 "" H 4425 6125 50  0001 C CNN
	1    4425 6125
	1    0    0    -1  
$EndComp
$Comp
L Device:R_US R17
U 1 1
P 4425 6775
F 0 "R17" H 4493 6821 50  0000 L CNN
F 1 "10k" H 4493 6730 50  0000 L CNN
F 2 "Resistor_SMD:R_0603_1608Metric" V 4465 6765 50  0001 C CNN
F 3 "~" H 4425 6775 50  0001 C CNN
F 4 "C99198" H 4425 6775 50  0001 C CNN "Part"
	1    4425 6775
	-1   0    0    -1  
$EndComp
Wire Wire Line
	4425 6925 4425 7025
Wire Wire Line
	4425 7025 5125 7025
$Comp
L Jumper:SolderJumper_2_Open CARD1
U 1 1
P 4150 7025
F 0 "CARD1" H 4150 7125 50  0000 C CNN
F 1 "SolderJumper_2_Open" H 4150 7138 50  0001 C CNN
F 2 "Jumper:SolderJumper-2_P1.3mm_Open_RoundedPad1.0x1.5mm" H 4150 7025 50  0001 C CNN
F 3 "~" H 4150 7025 50  0001 C CNN
	1    4150 7025
	1    0    0    -1  
$EndComp
Wire Wire Line
	4300 7025 4425 7025
Connection ~ 4425 7025
Wire Wire Line
	4000 7025 3900 7025
Text Label 4475 7025 0    50   ~ 0
CARD_DETECT
Wire Wire Line
	9350 3775 10600 3775
$Comp
L Device:R_US R18
U 1 1
P 5725 4225
F 0 "R18" H 5800 4150 50  0000 L CNN
F 1 "10k" H 5800 4300 50  0000 L CNN
F 2 "Resistor_SMD:R_0603_1608Metric" V 5765 4215 50  0001 C CNN
F 3 "~" H 5725 4225 50  0001 C CNN
F 4 "C99198" H 5725 4225 50  0001 C CNN "Part"
	1    5725 4225
	0    1    -1   0   
$EndComp
$Comp
L Switch:SW_Push BOOT1
U 1 1
P 6300 4225
F 0 "BOOT1" H 6300 4400 50  0000 C CNN
F 1 "SW_Push" H 6300 4419 50  0001 C CNN
F 2 "Button_Switch_SMD:SW_SPST_B3U-1000P" H 6300 4425 50  0001 C CNN
F 3 "~" H 6300 4425 50  0001 C CNN
	1    6300 4225
	-1   0    0    -1  
$EndComp
$Comp
L power:+3V3 #PWR0112
U 1 1
P 12325 1600
F 0 "#PWR0112" H 12325 1450 50  0001 C CNN
F 1 "+3V3" H 12339 1773 50  0000 C CNN
F 2 "" H 12325 1600 50  0001 C CNN
F 3 "" H 12325 1600 50  0001 C CNN
	1    12325 1600
	1    0    0    -1  
$EndComp
Text GLabel 12225 2525 0    50   Input ~ 0
GPIO16
Wire Wire Line
	12325 2350 12325 2525
$Comp
L Jumper:SolderJumper_2_Open SLEEP1
U 1 1
P 12525 2525
F 0 "SLEEP1" H 12525 2625 50  0000 C CNN
F 1 "SolderJumper_2_Open" H 12525 2638 50  0001 C CNN
F 2 "Jumper:SolderJumper-2_P1.3mm_Open_RoundedPad1.0x1.5mm" H 12525 2525 50  0001 C CNN
F 3 "~" H 12525 2525 50  0001 C CNN
	1    12525 2525
	1    0    0    -1  
$EndComp
Wire Wire Line
	12825 2525 12675 2525
Wire Wire Line
	12375 2525 12325 2525
Text GLabel 9950 4600 2    50   Input ~ 0
GPIO0
$Comp
L Device:R_US R20
U 1 1
P 7850 5225
F 0 "R20" H 7925 5150 50  0000 L CNN
F 1 "100K" H 7925 5300 50  0000 L CNN
F 2 "Resistor_SMD:R_0603_1608Metric" V 7890 5215 50  0001 C CNN
F 3 "~" H 7850 5225 50  0001 C CNN
F 4 "C14675" H 7850 5225 50  0001 C CNN "Part"
	1    7850 5225
	-1   0    0    1   
$EndComp
$Comp
L Device:R_US R19
U 1 1
P 7850 4775
F 0 "R19" H 7925 4700 50  0000 L CNN
F 1 "220K" H 7925 4850 50  0000 L CNN
F 2 "Resistor_SMD:R_0603_1608Metric" V 7890 4765 50  0001 C CNN
F 3 "~" H 7850 4775 50  0001 C CNN
F 4 "C123420" H 7850 4775 50  0001 C CNN "Part"
	1    7850 4775
	-1   0    0    1   
$EndComp
Wire Wire Line
	7850 4925 7850 5000
Wire Wire Line
	7850 5000 8750 5000
Wire Wire Line
	7700 5000 7850 5000
Connection ~ 7850 5000
Wire Wire Line
	7850 5000 7850 5075
Text GLabel 7700 4500 0    50   Input ~ 0
ADC_3V3
Wire Wire Line
	7700 4500 7850 4500
Wire Wire Line
	7850 4500 7850 4625
Wire Wire Line
	7850 5375 7850 6025
Wire Wire Line
	7850 6025 9350 6025
Text GLabel 12825 2525 2    50   Input ~ 0
#RST
Text GLabel 5925 4950 0    50   Input ~ 0
#RST
Connection ~ 12325 2525
Wire Wire Line
	12325 2525 12225 2525
Wire Wire Line
	5875 4225 5975 4225
Wire Wire Line
	5425 4425 5425 4625
Wire Wire Line
	5425 4625 5550 4625
Wire Wire Line
	5575 4225 5425 4225
Wire Wire Line
	5425 4225 5425 4425
Wire Wire Line
	5850 4625 5975 4625
Wire Wire Line
	5975 4625 6100 4625
Connection ~ 5975 4625
Connection ~ 5975 4225
Wire Wire Line
	5975 4225 6100 4225
Wire Wire Line
	6600 4425 6600 4625
Wire Wire Line
	6600 4625 6500 4625
Wire Wire Line
	6600 4425 6600 4225
Wire Wire Line
	6600 4225 6500 4225
Connection ~ 5425 4425
Connection ~ 6600 4425
Wire Wire Line
	5275 4350 5275 4425
Wire Wire Line
	5275 4425 5425 4425
Wire Wire Line
	6800 4525 6800 4425
Wire Wire Line
	6600 4425 6800 4425
Wire Wire Line
	6050 3925 5975 3925
Wire Wire Line
	5975 3925 5975 4225
Wire Wire Line
	5925 4950 5975 4950
Wire Wire Line
	5975 4625 5975 4950
Wire Wire Line
	5125 6525 4425 6525
Connection ~ 4425 6525
Wire Wire Line
	4425 6525 4425 6125
Wire Wire Line
	5050 7375 6850 7375
Wire Wire Line
	6850 7125 6850 7375
Connection ~ 5050 7375
Wire Wire Line
	5050 7375 5050 7125
Text Label 2000 1150 0    50   ~ 0
VUSB
Connection ~ 9475 2475
Wire Wire Line
	9175 1650 9050 1650
Text GLabel 12625 5475 2    50   Input ~ 0
ADC_3V3
Wire Wire Line
	3900 800  5200 800 
Text GLabel 1175 5875 0    50   Input ~ 0
VBUS
Text Notes 11300 750  0    100  ~ 20
SLEEP AND LED
Text Notes 11400 3650 0    100  ~ 20
HEADERS CONNECTIONS
Wire Notes Line
	13300 6525 13300 475 
Wire Notes Line
	475  475  13300 475 
Wire Notes Line
	6975 6525 13300 6525
Wire Notes Line
	475  3375 13300 3375
Text Notes 7125 6800 0    100  ~ 20
MOUNTING HOLES
$EndSCHEMATC
